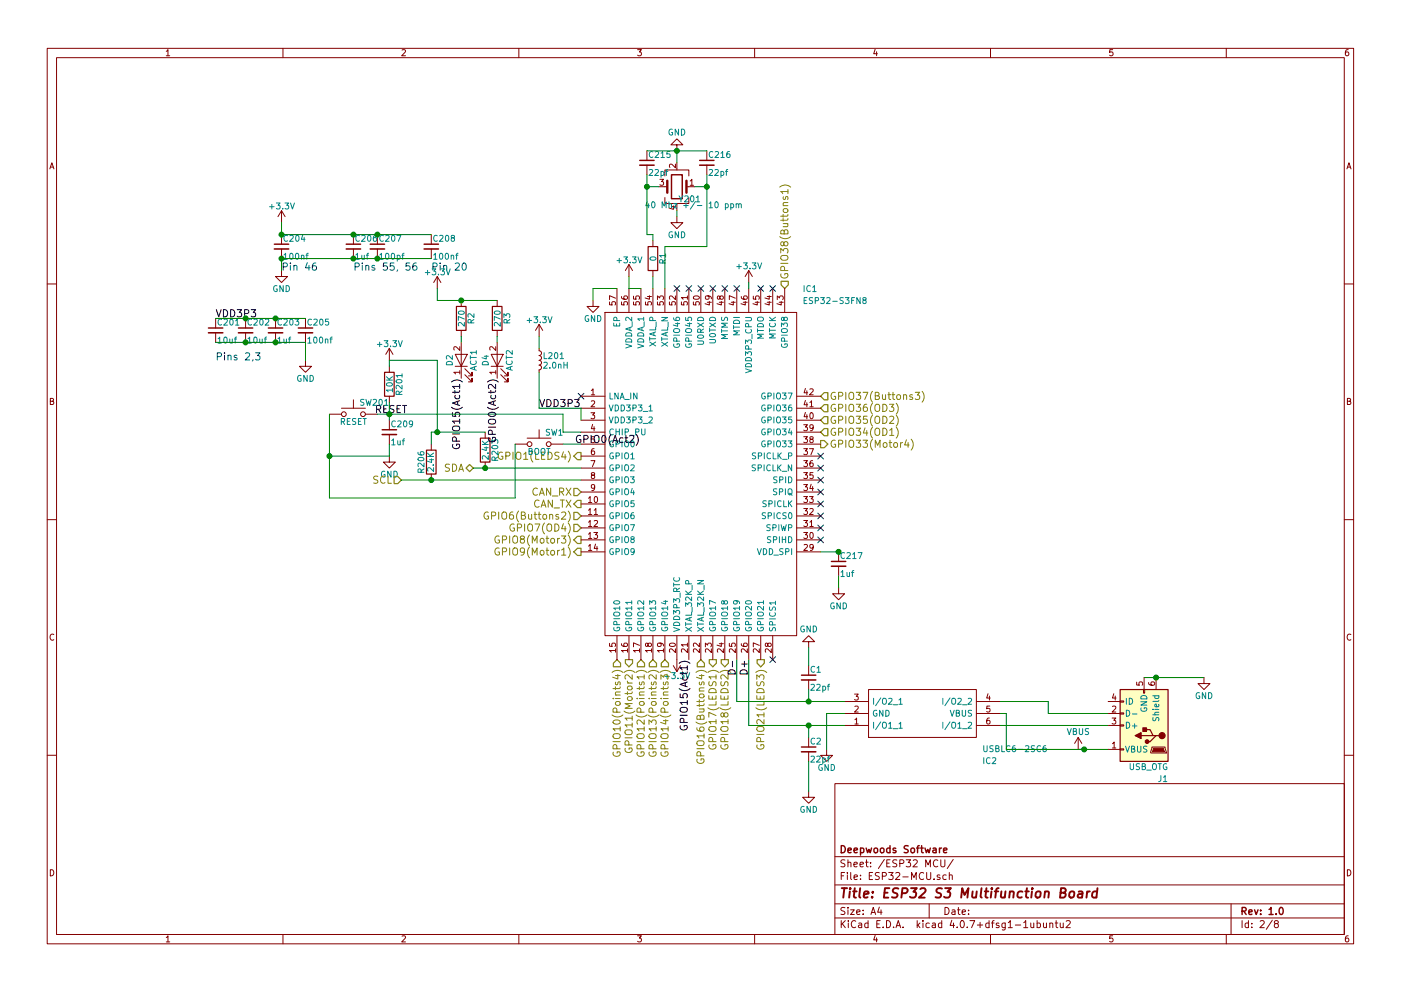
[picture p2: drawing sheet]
EESchema Schematic File Version 2
LIBS:power
LIBS:device
LIBS:switches
LIBS:relays
LIBS:motors
LIBS:transistors
LIBS:conn
LIBS:linear
LIBS:regul
LIBS:74xx
LIBS:cmos4000
LIBS:adc-dac
LIBS:memory
LIBS:xilinx
LIBS:microcontrollers
LIBS:dsp
LIBS:microchip
LIBS:analog_switches
LIBS:motorola
LIBS:texas
LIBS:intel
LIBS:audio
LIBS:interface
LIBS:digital-audio
LIBS:philips
LIBS:display
LIBS:cypress
LIBS:siliconi
LIBS:opto
LIBS:atmel
LIBS:contrib
LIBS:valves
LIBS:W25Q32JVSSIQ
LIBS:umh3n
LIBS:lm2574n-5
LIBS:tc442x
LIBS:4814p-2
LIBS:pca9685
LIBS:tbd62x83a
LIBS:sn65hvd233-ht
LIBS:mechanical
LIBS:graphic_symbols
LIBS:ESP32-S3
LIBS:ESP32-S3-MultiFunction-cache
LIBS:ESP32-S3-MultiFunction-rescue
LIBS:USBLC6-2SC6
EELAYER 25 0
EELAYER END
$Descr A4 11693 8268
encoding utf-8
Sheet 2 8
Title "ESP32 S3 Multifunction Board"
Date ""
Rev "1.0"
Comp "Deepwoods Software"
Comment1 ""
Comment2 ""
Comment3 ""
Comment4 ""
$EndDescr
Text Label 3400 3450 2    60   ~ 0
RESET
$Comp
L C_Small C209
U 1 1
P 3250 3600
F 0 "C209" H 3260 3670 50  0000 L CNN
F 1 "1uf" H 3260 3520 50  0000 L CNN
F 2 "Capacitors_SMD:C_0402" H 3250 3600 50  0001 C CNN
F 3 "" H 3250 3600 50  0001 C CNN
F 4 "80-C0402C101K8RAUTO" H 3250 3600 60  0001 C CNN "Mouser Part Number"
	1    3250 3600
	1    0    0    -1  
$EndComp
$Comp
L R R201
U 1 1
P 3250 3200
F 0 "R201" V 3330 3200 50  0000 C CNN
F 1 "10K" V 3250 3200 50  0000 C CNN
F 2 "Resistors_SMD:R_0402" V 3180 3200 50  0001 C CNN
F 3 "" H 3250 3200 50  0001 C CNN
F 4 "603-RC0402JR-1310KL" V 3250 3200 60  0001 C CNN "Mouser Part Number"
	1    3250 3200
	1    0    0    -1  
$EndComp
$Comp
L SW_Push SW201
U 1 1
P 2950 3450
F 0 "SW201" H 3000 3550 50  0000 L CNN
F 1 "RESET" H 2950 3390 50  0000 C CNN
F 2 "PTS647SN70SMTR2LFS:PTS647SM38SMTR2LFS" H 2950 3650 50  0001 C CNN
F 3 "" H 2950 3650 50  0001 C CNN
F 4 "611-PTS647SN70SMTR2L" H 2950 3450 60  0001 C CNN "Mouser Part Number"
	1    2950 3450
	1    0    0    -1  
$EndComp
$Comp
L GND #PWR02
U 1 1
P 3250 3800
F 0 "#PWR02" H 3250 3550 50  0001 C CNN
F 1 "GND" H 3250 3650 50  0000 C CNN
F 2 "" H 3250 3800 50  0001 C CNN
F 3 "" H 3250 3800 50  0001 C CNN
	1    3250 3800
	1    0    0    -1  
$EndComp
$Comp
L +3.3V #PWR03
U 1 1
P 3250 3000
F 0 "#PWR03" H 3250 2850 50  0001 C CNN
F 1 "+3.3V" H 3250 3140 50  0000 C CNN
F 2 "" H 3250 3000 50  0001 C CNN
F 3 "" H 3250 3000 50  0001 C CNN
	1    3250 3000
	1    0    0    -1  
$EndComp
$Comp
L C_Small C217
U 1 1
P 7000 4700
F 0 "C217" H 7010 4770 50  0000 L CNN
F 1 "1uf" H 7010 4620 50  0000 L CNN
F 2 "Capacitors_SMD:C_0402" H 7000 4700 50  0001 C CNN
F 3 "" H 7000 4700 50  0001 C CNN
F 4 "80-C0402C101K8RAUTO" H 7000 4700 60  0001 C CNN "Mouser Part Number"
	1    7000 4700
	1    0    0    -1  
$EndComp
$Comp
L GND #PWR04
U 1 1
P 7000 4900
F 0 "#PWR04" H 7000 4650 50  0001 C CNN
F 1 "GND" H 7000 4750 50  0000 C CNN
F 2 "" H 7000 4900 50  0001 C CNN
F 3 "" H 7000 4900 50  0001 C CNN
	1    7000 4900
	1    0    0    -1  
$EndComp
$Comp
L L_Small L201
U 1 1
P 4500 3000
F 0 "L201" H 4530 3040 50  0000 L CNN
F 1 "2.0nH" H 4530 2960 50  0000 L CNN
F 2 "Inductors_SMD:L_0402" H 4500 3000 50  0001 C CNN
F 3 "" H 4500 3000 50  0001 C CNN
F 4 "810-MLG1005S2N0ST000 " H 4500 3000 60  0001 C CNN "Mouser Part Number"
	1    4500 3000
	1    0    0    -1  
$EndComp
$Comp
L +3.3V #PWR05
U 1 1
P 4500 2800
F 0 "#PWR05" H 4500 2650 50  0001 C CNN
F 1 "+3.3V" H 4500 2940 50  0000 C CNN
F 2 "" H 4500 2800 50  0001 C CNN
F 3 "" H 4500 2800 50  0001 C CNN
	1    4500 2800
	1    0    0    -1  
$EndComp
$Comp
L +3.3V #PWR06
U 1 1
P 5650 5500
F 0 "#PWR06" H 5650 5350 50  0001 C CNN
F 1 "+3.3V" H 5650 5640 50  0000 C CNN
F 2 "" H 5650 5500 50  0001 C CNN
F 3 "" H 5650 5500 50  0001 C CNN
	1    5650 5500
	-1   0    0    1   
$EndComp
Text Label 4500 3400 0    60   ~ 0
VDD3P3
$Comp
L Crystal_GND24 Y201
U 1 1
P 5650 1550
F 0 "Y201" H 5450 1450 50  0000 L CNN
F 1 "40 Mhz +/- 10 ppm" H 5100 1400 50  0000 L CNN
F 2 "FA_20H:FA20_H" H 5650 1550 50  0001 C CNN
F 3 "https://www.mouser.com/datasheet/2/137/FA_20H_en-1062154.pdf" H 5650 1550 50  0001 C CNN
F 4 "732-FA-20H40MF10Z-W3 " H 5650 1550 60  0001 C CNN "Mouser Part Number"
	1    5650 1550
	-1   0    0    -1  
$EndComp
$Comp
L GND #PWR07
U 1 1
P 5650 1800
F 0 "#PWR07" H 5650 1550 50  0001 C CNN
F 1 "GND" H 5650 1650 50  0000 C CNN
F 2 "" H 5650 1800 50  0001 C CNN
F 3 "" H 5650 1800 50  0001 C CNN
	1    5650 1800
	1    0    0    -1  
$EndComp
$Comp
L GND #PWR08
U 1 1
P 5650 1250
F 0 "#PWR08" H 5650 1000 50  0001 C CNN
F 1 "GND" H 5650 1100 50  0000 C CNN
F 2 "" H 5650 1250 50  0001 C CNN
F 3 "" H 5650 1250 50  0001 C CNN
	1    5650 1250
	-1   0    0    1   
$EndComp
$Comp
L C_Small C216
U 1 1
P 5900 1350
F 0 "C216" H 5910 1420 50  0000 L CNN
F 1 "22pf" H 5910 1270 50  0000 L CNN
F 2 "Capacitors_SMD:C_0402" H 5900 1350 50  0001 C CNN
F 3 "" H 5900 1350 50  0001 C CNN
F 4 "187-CL05C220JB5NNND" H 5900 1350 60  0001 C CNN "Mouser Part Number"
	1    5900 1350
	1    0    0    -1  
$EndComp
$Comp
L C_Small C215
U 1 1
P 5400 1350
F 0 "C215" H 5410 1420 50  0000 L CNN
F 1 "22pf" H 5410 1270 50  0000 L CNN
F 2 "Capacitors_SMD:C_0402" H 5400 1350 50  0001 C CNN
F 3 "" H 5400 1350 50  0001 C CNN
F 4 "187-CL05C220JB5NNND" H 5400 1350 60  0001 C CNN "Mouser Part Number"
	1    5400 1350
	1    0    0    -1  
$EndComp
$Comp
L C_Small C201
U 1 1
P 1800 2750
F 0 "C201" H 1810 2820 50  0000 L CNN
F 1 "10uf" H 1810 2670 50  0000 L CNN
F 2 "Capacitors_SMD:C_0805" H 1800 2750 50  0001 C CNN
F 3 "" H 1800 2750 50  0001 C CNN
F 4 "187-CL21A106MQFNNNE" H 1800 2750 60  0001 C CNN "Mouser Part Number"
	1    1800 2750
	1    0    0    -1  
$EndComp
$Comp
L C_Small C202
U 1 1
P 2050 2750
F 0 "C202" H 2060 2820 50  0000 L CNN
F 1 "10uf" H 2060 2670 50  0000 L CNN
F 2 "Capacitors_SMD:C_0805" H 2050 2750 50  0001 C CNN
F 3 "" H 2050 2750 50  0001 C CNN
F 4 "187-CL21A106MQFNNNE" H 2050 2750 60  0001 C CNN "Mouser Part Number"
	1    2050 2750
	1    0    0    -1  
$EndComp
$Comp
L C_Small C203
U 1 1
P 2300 2750
F 0 "C203" H 2310 2820 50  0000 L CNN
F 1 "1uf" H 2310 2670 50  0000 L CNN
F 2 "Capacitors_SMD:C_0402" H 2300 2750 50  0001 C CNN
F 3 "" H 2300 2750 50  0001 C CNN
F 4 "80-C0402C101K8RAUTO" H 2300 2750 60  0001 C CNN "Mouser Part Number"
	1    2300 2750
	1    0    0    -1  
$EndComp
$Comp
L C_Small C205
U 1 1
P 2550 2750
F 0 "C205" H 2560 2820 50  0000 L CNN
F 1 "100nf" H 2560 2670 50  0000 L CNN
F 2 "Capacitors_SMD:C_0402" H 2550 2750 50  0001 C CNN
F 3 "" H 2550 2750 50  0001 C CNN
F 4 "710-885012105001" H 2550 2750 60  0001 C CNN "Mouser Part Number"
	1    2550 2750
	1    0    0    -1  
$EndComp
$Comp
L GND #PWR09
U 1 1
P 2550 3000
F 0 "#PWR09" H 2550 2750 50  0001 C CNN
F 1 "GND" H 2550 2850 50  0000 C CNN
F 2 "" H 2550 3000 50  0001 C CNN
F 3 "" H 2550 3000 50  0001 C CNN
	1    2550 3000
	1    0    0    -1  
$EndComp
Text Label 1800 2650 0    60   ~ 0
VDD3P3
$Comp
L C_Small C204
U 1 1
P 2350 2050
F 0 "C204" H 2360 2120 50  0000 L CNN
F 1 "100nf" H 2360 1970 50  0000 L CNN
F 2 "Capacitors_SMD:C_0402" H 2350 2050 50  0001 C CNN
F 3 "" H 2350 2050 50  0001 C CNN
F 4 "710-885012105001" H 2350 2050 60  0001 C CNN "Mouser Part Number"
	1    2350 2050
	1    0    0    -1  
$EndComp
$Comp
L C_Small C206
U 1 1
P 2950 2050
F 0 "C206" H 2960 2120 50  0000 L CNN
F 1 "1uf" H 2960 1970 50  0000 L CNN
F 2 "Capacitors_SMD:C_0402" H 2950 2050 50  0001 C CNN
F 3 "" H 2950 2050 50  0001 C CNN
F 4 "80-C0402C101K8RAUTO" H 2950 2050 60  0001 C CNN "Mouser Part Number"
	1    2950 2050
	1    0    0    -1  
$EndComp
$Comp
L C_Small C207
U 1 1
P 3150 2050
F 0 "C207" H 3160 2120 50  0000 L CNN
F 1 "100pf" H 3160 1970 50  0000 L CNN
F 2 "Capacitors_SMD:C_0402" H 3150 2050 50  0001 C CNN
F 3 "" H 3150 2050 50  0001 C CNN
F 4 "80-C0402C101K3RAUTO" H 3150 2050 60  0001 C CNN "Mouser Part Number"
	1    3150 2050
	1    0    0    -1  
$EndComp
$Comp
L C_Small C208
U 1 1
P 3600 2050
F 0 "C208" H 3610 2120 50  0000 L CNN
F 1 "100nf" H 3610 1970 50  0000 L CNN
F 2 "Capacitors_SMD:C_0402" H 3600 2050 50  0001 C CNN
F 3 "" H 3600 2050 50  0001 C CNN
F 4 "710-885012105001" H 3600 2050 60  0001 C CNN "Mouser Part Number"
	1    3600 2050
	1    0    0    -1  
$EndComp
$Comp
L +3.3V #PWR010
U 1 1
P 2350 1850
F 0 "#PWR010" H 2350 1700 50  0001 C CNN
F 1 "+3.3V" H 2350 1990 50  0000 C CNN
F 2 "" H 2350 1850 50  0001 C CNN
F 3 "" H 2350 1850 50  0001 C CNN
	1    2350 1850
	1    0    0    -1  
$EndComp
$Comp
L GND #PWR011
U 1 1
P 2350 2250
F 0 "#PWR011" H 2350 2000 50  0001 C CNN
F 1 "GND" H 2350 2100 50  0000 C CNN
F 2 "" H 2350 2250 50  0001 C CNN
F 3 "" H 2350 2250 50  0001 C CNN
	1    2350 2250
	1    0    0    -1  
$EndComp
Text Notes 1800 3000 0    60   ~ 0
Pins 2,3
Text Notes 2350 2250 0    60   ~ 0
Pin 46
Text Notes 2950 2250 0    60   ~ 0
Pins 55, 56
Text Notes 3600 2250 0    60   ~ 0
Pin 20
Text HLabel 4850 4200 0    60   Output ~ 0
CAN_TX
Text HLabel 4850 4100 0    60   Input ~ 0
CAN_RX
Text HLabel 3350 4000 0    60   Input ~ 0
SCL
Text HLabel 3950 3900 0    60   BiDi ~ 0
SDA
Text HLabel 6350 5500 3    60   Output ~ 0
GPIO21(LEDS3)
Text HLabel 4850 3800 0    60   Output ~ 0
GPIO1(LEDS4)
Text HLabel 6050 5500 3    60   Output ~ 0
GPIO18(LEDS2)
Text HLabel 5950 5500 3    60   Output ~ 0
GPIO17(LEDS1)
Text HLabel 5850 5500 3    60   Input ~ 0
GPIO16(Buttons4)
Text HLabel 6550 2400 1    60   Input ~ 0
GPIO38(Buttons1)
Text HLabel 4850 4300 0    60   Input ~ 0
GPIO6(Buttons2)
Text HLabel 5150 5500 3    60   Input ~ 0
GPIO10(Points4)
Text HLabel 5250 5500 3    60   Output ~ 0
GPIO11(Motor2)
Text HLabel 4850 4600 0    60   Output ~ 0
GPIO9(Motor1)
Text HLabel 6850 3600 2    60   Input ~ 0
GPIO34(OD1)
Text HLabel 6850 3500 2    60   Input ~ 0
GPIO35(OD2)
Text HLabel 6850 3400 2    60   Input ~ 0
GPIO36(OD3)
Text HLabel 4850 4400 0    60   Input ~ 0
GPIO7(OD4)
Text HLabel 4850 4500 0    60   Output ~ 0
GPIO8(Motor3)
Text HLabel 6850 3700 2    60   Output ~ 0
GPIO33(Motor4)
Text HLabel 5350 5500 3    60   Input ~ 0
GPIO12(Points1)
Text HLabel 5450 5500 3    60   Input ~ 0
GPIO13(Points2)
Text HLabel 5550 5500 3    60   Input ~ 0
GPIO14(Points3)
Text HLabel 6850 3300 2    60   Input ~ 0
GPIO37(Buttons3)
$Comp
L R R203
U 1 1
P 4050 3750
F 0 "R203" V 4130 3750 50  0000 C CNN
F 1 "2.4K" V 4050 3750 50  0000 C CNN
F 2 "Resistors_SMD:R_0402" V 3980 3750 50  0001 C CNN
F 3 "" H 4050 3750 50  0001 C CNN
F 4 "71-CRCW06032K40JNEAC" V 4050 3750 60  0001 C CNN "Mouser Part Number"
	1    4050 3750
	1    0    0    -1  
$EndComp
$Comp
L R R206
U 1 1
P 3600 3850
F 0 "R206" V 3680 3850 50  0000 C CNN
F 1 "2.4K" V 3600 3850 50  0000 C CNN
F 2 "Resistors_SMD:R_0402" V 3530 3850 50  0001 C CNN
F 3 "" H 3600 3850 50  0001 C CNN
F 4 "71-CRCW06032K40JNEAC" V 3600 3850 60  0001 C CNN "Mouser Part Number"
	1    3600 3850
	-1   0    0    1   
$EndComp
NoConn ~ 4850 3300
Text Label 3850 3150 3    60   ~ 0
GPIO15(Act1)
$Comp
L LED D2
U 1 1
P 3850 3000
F 0 "D2" H 3850 3100 50  0000 C CNN
F 1 "ACT1" H 3850 2900 50  0000 C CNN
F 2 "LEDs:LED_0402" H 3850 3000 50  0001 C CNN
F 3 "" H 3850 3000 50  0001 C CNN
F 4 "710-150040GS73220" H 3850 3000 60  0001 C CNN "Mouser Part Number"
	1    3850 3000
	0    -1   -1   0   
$EndComp
$Comp
L R R2
U 1 1
P 3850 2650
F 0 "R2" V 3930 2650 50  0000 C CNN
F 1 "270" V 3850 2650 50  0000 C CNN
F 2 "Resistors_SMD:R_0402" V 3780 2650 50  0001 C CNN
F 3 "" H 3850 2650 50  0001 C CNN
F 4 "754-RR0510P-271D" V 3850 2650 60  0001 C CNN "Mouser Part Number"
	1    3850 2650
	1    0    0    -1  
$EndComp
$Comp
L +3.3V #PWR012
U 1 1
P 3650 2400
F 0 "#PWR012" H 3650 2250 50  0001 C CNN
F 1 "+3.3V" H 3650 2540 50  0000 C CNN
F 2 "" H 3650 2400 50  0001 C CNN
F 3 "" H 3650 2400 50  0001 C CNN
	1    3650 2400
	1    0    0    -1  
$EndComp
Text Label 5750 5500 3    60   ~ 0
GPIO15(Act1)
$Comp
L ESP32-S3R2 IC1
U 1 1
P 4850 3300
F 0 "IC1" H 6700 4200 50  0000 L CNN
F 1 "ESP32-S3FN8" H 6700 4100 50  0000 L CNN
F 2 "Housings_DFN_QFN:QFN-56-1EP_7x7mm_Pitch0.4mm" H 6700 4000 50  0001 L CNN
F 3 "" H 6700 3900 50  0001 L CNN
F 4 "WiFi Modules - 802.11 [Engineering Samples] SMD IC, Dual-Core MCU, Wi-Fi 2.4G & BLE 5.0 Combo, 2 MB PSRAM, QFN 56-pin, 7*7 mm" H 6700 3800 50  0001 L CNN "Description"
F 5 "0.9" H 6700 3700 50  0001 L CNN "Height"
F 6 "Espressif Systems" H 6700 3400 50  0001 L CNN "Manufacturer_Name"
F 7 "ESP32-S3FN8" H 6700 3300 50  0001 L CNN "Manufacturer_Part_Number"
F 8 "356-ESP32-S3FN8" H 4850 3300 60  0001 C CNN "Mouser Part Number"
	1    4850 3300
	1    0    0    -1  
$EndComp
Text Label 6150 5500 3    60   ~ 0
D-
Text Label 6250 5500 3    60   ~ 0
D+
$Comp
L R R1
U 1 1
P 5450 2150
F 0 "R1" V 5530 2150 50  0000 C CNN
F 1 "0" V 5450 2150 50  0000 C CNN
F 2 "Resistors_SMD:R_0402" V 5380 2150 50  0001 C CNN
F 3 "" H 5450 2150 50  0001 C CNN
F 4 "71-CRCW04020000Z0EDC" V 5450 2150 60  0001 C CNN "Mouser Part Number"
	1    5450 2150
	1    0    0    -1  
$EndComp
$Comp
L GND #PWR013
U 1 1
P 4950 2500
F 0 "#PWR013" H 4950 2250 50  0001 C CNN
F 1 "GND" H 4950 2350 50  0000 C CNN
F 2 "" H 4950 2500 50  0001 C CNN
F 3 "" H 4950 2500 50  0001 C CNN
	1    4950 2500
	1    0    0    -1  
$EndComp
$Comp
L +3.3V #PWR014
U 1 1
P 5250 2300
F 0 "#PWR014" H 5250 2150 50  0001 C CNN
F 1 "+3.3V" H 5250 2440 50  0000 C CNN
F 2 "" H 5250 2300 50  0001 C CNN
F 3 "" H 5250 2300 50  0001 C CNN
	1    5250 2300
	1    0    0    -1  
$EndComp
$Comp
L +3.3V #PWR015
U 1 1
P 6250 2350
F 0 "#PWR015" H 6250 2200 50  0001 C CNN
F 1 "+3.3V" H 6250 2490 50  0000 C CNN
F 2 "" H 6250 2350 50  0001 C CNN
F 3 "" H 6250 2350 50  0001 C CNN
	1    6250 2350
	1    0    0    -1  
$EndComp
NoConn ~ 6850 3800
NoConn ~ 6850 3900
NoConn ~ 6850 4000
NoConn ~ 6850 4400
NoConn ~ 6850 4300
NoConn ~ 6850 4200
NoConn ~ 6850 4100
NoConn ~ 6850 4500
NoConn ~ 6450 2400
NoConn ~ 6350 2400
NoConn ~ 6150 2400
NoConn ~ 6050 2400
NoConn ~ 5950 2400
NoConn ~ 5850 2400
NoConn ~ 5750 2400
NoConn ~ 5650 2400
NoConn ~ 6450 5500
$Comp
L USB_OTG J1
U 1 1
P 9550 6050
F 0 "J1" H 9350 6500 50  0000 L CNN
F 1 "USB_OTG" H 9350 6400 50  0000 L CNN
F 2 "Connectors_USB:USB_Micro-B_Molex_47346-0001" H 9700 6000 50  0001 C CNN
F 3 "" H 9700 6000 50  0001 C CNN
F 4 "538-47346-0001" H 9550 6050 60  0001 C CNN "Mouser Part Number"
	1    9550 6050
	-1   0    0    1   
$EndComp
Wire Wire Line
	3250 3350 3250 3500
Connection ~ 3250 3450
Wire Wire Line
	3250 3000 3250 3050
Wire Wire Line
	3250 3700 3250 3800
Wire Wire Line
	2750 3450 2750 4150
Wire Wire Line
	4850 3400 4850 3500
Wire Wire Line
	4850 3400 4500 3400
Wire Wire Line
	4500 3400 4500 3100
Wire Wire Line
	4500 2800 4500 2900
Wire Wire Line
	5900 1450 5900 2050
Wire Wire Line
	5900 1550 5800 1550
Wire Wire Line
	5400 1450 5400 1950
Wire Wire Line
	5400 1550 5500 1550
Wire Wire Line
	5650 1250 5650 1350
Wire Wire Line
	5650 1800 5650 1750
Wire Wire Line
	5400 1250 5900 1250
Connection ~ 5650 1250
Connection ~ 5900 1550
Connection ~ 5400 1550
Wire Wire Line
	1800 2650 2550 2650
Connection ~ 2300 2650
Connection ~ 2050 2650
Wire Wire Line
	1800 2850 2550 2850
Connection ~ 2300 2850
Connection ~ 2050 2850
Wire Wire Line
	2550 2850 2550 3000
Connection ~ 3150 1950
Connection ~ 2950 1950
Connection ~ 3150 2150
Connection ~ 2950 2150
Wire Wire Line
	2350 1850 2350 1950
Wire Wire Line
	2350 2250 2350 2150
Wire Wire Line
	3250 3800 2750 3800
Wire Wire Line
	3650 2400 3650 2500
Wire Wire Line
	3850 2800 3850 2850
Wire Wire Line
	5400 1950 5450 1950
Wire Wire Line
	5550 2400 5550 2050
Wire Wire Line
	5550 2050 5900 2050
Wire Wire Line
	3350 4000 4850 4000
Wire Wire Line
	3600 3700 3600 3600
Wire Wire Line
	3600 3600 4050 3600
Wire Wire Line
	3950 3900 4850 3900
Connection ~ 4050 3900
Connection ~ 3600 4000
Wire Wire Line
	3650 2500 4150 2500
Wire Wire Line
	3150 3450 4700 3450
Wire Wire Line
	4700 3450 4700 3600
Wire Wire Line
	4700 3600 4850 3600
Wire Wire Line
	3250 3000 3650 3000
Wire Wire Line
	3650 3000 3650 3600
Connection ~ 3650 3600
Wire Wire Line
	5450 1950 5450 2000
Wire Wire Line
	5450 2400 5450 2300
Wire Wire Line
	5150 2400 4950 2400
Wire Wire Line
	4950 2400 4950 2500
Wire Wire Line
	6250 2350 6250 2400
Wire Wire Line
	5250 2300 5250 2400
Wire Wire Line
	5250 2400 5350 2400
Connection ~ 7000 4600
Wire Wire Line
	7000 4800 7000 4900
Wire Wire Line
	2350 1950 3600 1950
Wire Wire Line
	2350 2150 3600 2150
Connection ~ 2350 1950
Connection ~ 2350 2150
Wire Wire Line
	6250 6050 6250 5500
$Comp
L VBUS #PWR016
U 1 1
P 9000 6250
F 0 "#PWR016" H 9000 6100 50  0001 C CNN
F 1 "VBUS" H 9000 6400 50  0000 C CNN
F 2 "" H 9000 6250 50  0001 C CNN
F 3 "" H 9000 6250 50  0001 C CNN
	1    9000 6250
	1    0    0    -1  
$EndComp
Wire Wire Line
	9250 6250 9000 6250
Wire Wire Line
	9550 5650 10050 5650
$Comp
L GND #PWR017
U 1 1
P 10050 5650
F 0 "#PWR017" H 10050 5400 50  0001 C CNN
F 1 "GND" H 10050 5500 50  0000 C CNN
F 2 "" H 10050 5650 50  0001 C CNN
F 3 "" H 10050 5650 50  0001 C CNN
	1    10050 5650
	1    0    0    -1  
$EndComp
$Comp
L SW_Push SW1
U 1 1
P 4500 3700
F 0 "SW1" H 4550 3800 50  0000 L CNN
F 1 "BOOT" H 4500 3640 50  0000 C CNN
F 2 "PTS647SN70SMTR2LFS:PTS647SM38SMTR2LFS" H 4500 3900 50  0001 C CNN
F 3 "" H 4500 3900 50  0001 C CNN
F 4 "611-PTS647SN70SMTR2L" H 4500 3700 60  0001 C CNN "Mouser Part Number"
	1    4500 3700
	1    0    0    -1  
$EndComp
Wire Wire Line
	4850 3700 4700 3700
Wire Wire Line
	4300 3700 4300 4150
Wire Wire Line
	4300 4150 2750 4150
Connection ~ 2750 3800
Wire Wire Line
	6850 4600 7000 4600
$Comp
L R R3
U 1 1
P 4150 2650
F 0 "R3" V 4230 2650 50  0000 C CNN
F 1 "270" V 4150 2650 50  0000 C CNN
F 2 "Resistors_SMD:R_0402" V 4080 2650 50  0001 C CNN
F 3 "" H 4150 2650 50  0001 C CNN
F 4 "754-RR0510P-271D" V 4150 2650 60  0001 C CNN "Mouser Part Number"
	1    4150 2650
	1    0    0    -1  
$EndComp
$Comp
L LED D4
U 1 1
P 4150 3000
F 0 "D4" H 4150 3100 50  0000 C CNN
F 1 "ACT2" H 4150 2900 50  0000 C CNN
F 2 "LEDs:LED_0402" H 4150 3000 50  0001 C CNN
F 3 "" H 4150 3000 50  0001 C CNN
F 4 "710-150040SS73220" H 4150 3000 60  0001 C CNN "Mouser Part Number"
	1    4150 3000
	0    -1   -1   0   
$EndComp
Wire Wire Line
	4150 2800 4150 2850
Text Label 4150 3150 3    60   ~ 0
GPIO0(Act2)
Text Label 4800 3700 0    60   ~ 0
GPIO0(Act2)
Connection ~ 3850 2500
$Comp
L USBLC6-2SC6 IC2
U 1 1
P 7050 6050
F 0 "IC2" H 8200 6350 50  0000 L CNN
F 1 "USBLC6-2SC6" H 8200 6250 50  0000 L CNN
F 2 "TO_SOT_Packages_SMD:SOT-23-6" H 8200 6150 50  0001 L CNN
F 3 "https://componentsearchengine.com//USBLC6-2SC6.pdf" H 8200 6050 50  0001 L CNN
F 4 "TVS Diode Array Uni-Directional USBLC6-2SC6 17V, SOT-23 6-Pin" H 8200 5950 50  0001 L CNN "Description"
F 5 "1.45" H 8200 5850 50  0001 L CNN "Height"
F 6 "511-USBLC6-2SC6" H 8200 5750 50  0001 L CNN "Mouser Part Number"
F 7 "https://www.mouser.com/Search/Refine.aspx?Keyword=511-USBLC6-2SC6" H 8200 5650 50  0001 L CNN "Mouser2 Price/Stock"
F 8 "STMicroelectronics" H 8200 5550 50  0001 L CNN "Manufacturer_Name"
F 9 "USBLC6-2SC6" H 8200 5450 50  0001 L CNN "Manufacturer_Part_Number"
	1    7050 6050
	1    0    0    1   
$EndComp
Connection ~ 9650 5650
Wire Wire Line
	8350 5850 8750 5850
Wire Wire Line
	8750 5850 8750 5950
Wire Wire Line
	8750 5950 9250 5950
Wire Wire Line
	8350 6050 9250 6050
Wire Wire Line
	7050 5850 6150 5850
Wire Wire Line
	6150 5850 6150 5500
Wire Wire Line
	6250 6050 7050 6050
Wire Wire Line
	8350 5950 8400 5950
Wire Wire Line
	8400 5950 8400 6250
Wire Wire Line
	8400 6250 9050 6250
Connection ~ 9050 6250
$Comp
L GND #PWR018
U 1 1
P 6900 6250
F 0 "#PWR018" H 6900 6000 50  0001 C CNN
F 1 "GND" H 6900 6100 50  0000 C CNN
F 2 "" H 6900 6250 50  0001 C CNN
F 3 "" H 6900 6250 50  0001 C CNN
	1    6900 6250
	1    0    0    -1  
$EndComp
Wire Wire Line
	6900 6250 6900 5950
Wire Wire Line
	6900 5950 7050 5950
$Comp
L C_Small C1
U 1 1
P 6750 5650
F 0 "C1" H 6760 5720 50  0000 L CNN
F 1 "22pf" H 6760 5570 50  0000 L CNN
F 2 "Capacitors_SMD:C_0402" H 6750 5650 50  0001 C CNN
F 3 "" H 6750 5650 50  0001 C CNN
F 4 "187-CL05C220JB5NNND" H 6750 5650 60  0001 C CNN "Mouser Part Number"
	1    6750 5650
	1    0    0    -1  
$EndComp
$Comp
L C_Small C2
U 1 1
P 6750 6250
F 0 "C2" H 6760 6320 50  0000 L CNN
F 1 "22pf" H 6760 6170 50  0000 L CNN
F 2 "Capacitors_SMD:C_0402" H 6750 6250 50  0001 C CNN
F 3 "" H 6750 6250 50  0001 C CNN
F 4 "187-CL05C220JB5NNND" H 6750 6250 60  0001 C CNN "Mouser Part Number"
	1    6750 6250
	1    0    0    -1  
$EndComp
$Comp
L GND #PWR019
U 1 1
P 6750 5400
F 0 "#PWR019" H 6750 5150 50  0001 C CNN
F 1 "GND" H 6750 5250 50  0000 C CNN
F 2 "" H 6750 5400 50  0001 C CNN
F 3 "" H 6750 5400 50  0001 C CNN
	1    6750 5400
	-1   0    0    1   
$EndComp
$Comp
L GND #PWR020
U 1 1
P 6750 6600
F 0 "#PWR020" H 6750 6350 50  0001 C CNN
F 1 "GND" H 6750 6450 50  0000 C CNN
F 2 "" H 6750 6600 50  0001 C CNN
F 3 "" H 6750 6600 50  0001 C CNN
	1    6750 6600
	1    0    0    -1  
$EndComp
Wire Wire Line
	6750 5400 6750 5550
Wire Wire Line
	6750 5750 6750 5850
Connection ~ 6750 5850
Wire Wire Line
	6750 6150 6750 6050
Connection ~ 6750 6050
Wire Wire Line
	6750 6600 6750 6350
$EndSCHEMATC
